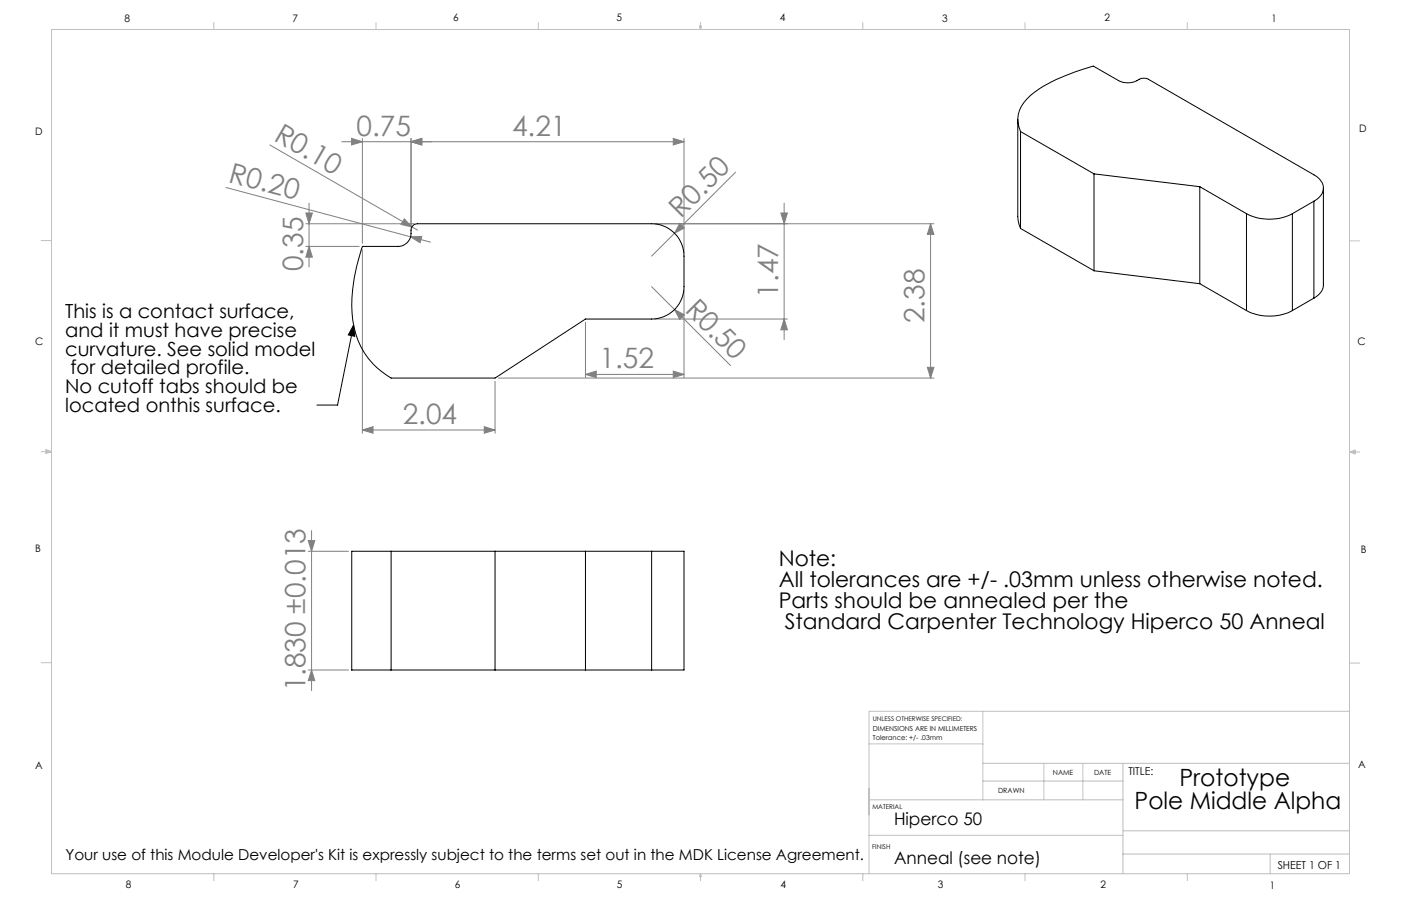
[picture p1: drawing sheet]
<svg xmlns="http://www.w3.org/2000/svg" width="432mm" height="279mm" viewBox="0 0 432 279" stroke-linecap="round" stroke-linejoin="round" font-family="sans-serif">
<path d="M109 100.3l.3 3.4-1.9-.4zM109 100.3l-5 24.6h-6.3" fill="none" stroke="#000" stroke-width=".31"/>
<g fill="none" stroke="#808080" stroke-width=".31">
<path d="M69.6 57.8l56.9 15.2M83.1 44.7l43.9 25.3M105.3 43.7h105.5M108.4 42.7l3.3 1-3.3 1zM111.7 42.7v32.3M126.7 43.7l3.3-1v2zM126.7 42.7v27.3M207.5 42.7l3.3 1-3.3 1zM210.8 42.7v35.3M226.7 53.1l-25.9 25.9M94.3 65.7h2l-1.1 3.3zM94.3 76h16.4"/>
<path d="M94.3 69h33.4M95.2 76l1.1 3.3h-2zM95.2 62.7v19.6M111.7 77v56.6M124.6 67.5l2.4 2.5-3.4-.8zM126.5 73l3.5-.1-.5 2zM126.5 73l6.2 1.7M127 70l1.7 1M201.8 69h86M209.5 68.9l1.4 1.4-3 1.6zM240.7 65.7h2l-1 3.3zM241.7 62.7v42"/>
<path d="M286.8 69l1 3.3h-2zM286.8 69v47.6M180.4 99.4v17.1M200.8 88.4l24.4 24.3M201.8 98.4h40.9M207.9 95.5l3 1.6-1.4 1.4zM210.8 89.4v27.1M241.7 98.4l1 3.3h-2zM152.6 117.6v16M153.6 116.6h134.2M180.4 115.5l3.4-1.1v2.1zM180.4 115.5h30.4"/>
<path d="M207.5 114.4l3.3 1.1-3.3 1zM285.8 113.3h2l-1 3.3zM111.7 132.6l3.3-1v2zM111.7 132.6h40.9M149.3 131.6l3.3 1-3.3 1zM95 166.7h2l-1 3.3zM95 170h12.4M96 163.7v49.3M95 206.6h12.4M96 206.6l1 3.3h-2z"/>
</g>
<g fill="none" stroke="#c0c0c0" stroke-width=".31">
<path d="M15.9 9.1h400v260.4h-400zM65.9 6.9v2.2M115.9 6.9v2.2M165.9 6.9v2.2M215.6 8h.6l-.3 1.1zM215.7 8l.2 1.1M215.9 6.9v2.2M216 8l-.1 1.1M265.9 6.9v2.2M315.9 6.9v2.2M365.9 6.9v2.2M12.7 74.2h3.2"/>
<path d="M415.9 74.3h3.2M12.7 139.3h3.2M14.2 139.1l1.7 .2M14.2 138.7l1.7 .6-1.7 .5zM15.9 139.3l-1.7 .3M415.9 139.4h3.2M415.9 139.4l1.8-.6v1.2zM415.9 139.4l1.8 .3M417.7 139.2l-1.8 .2M12.7 204.4h3.2M302.9 219.4v27.3M415.9 219.4h-148.1v50.1"/>
<path d="M415.9 204.5h3.2M267.8 229.4h35.1M302.9 235.4h113M321.7 235.4v11.3M333.8 235.4v11.3M346.1 235.4v34.1M267.8 246.7h78.3M267.8 243.1v8.2M302.9 240.9h43.2M346.1 256.2h69.8M346.1 257.6l-78.3 .1M65.9 269.5v2.1"/>
<path d="M115.9 269.5v2.1M165.9 269.5v2.1M215.9 269.5l.3 .8h-.6zM215.9 269.5v2.1M265.9 269.5v2.1M315.9 269.5v2.1M345.9 263.4h70M365.9 269.5v2.1M391.5 263.4v6.1"/>
</g>
<path d="M109 100.3l.3 3.4-1.9-.4z" fill="#000"/>
<g fill="#808080">
<path d="M124.6 67.5l2.4 2.5-3.4-.8z"/>
<path d="M126.5 73l3.5-.1-.5 2z"/>
<path d="M209.5 68.9l1.4 1.4-3 1.6z"/>
<path d="M207.9 95.5l3 1.6-1.4 1.4z"/>
<path d="M126.7 43.7l3.3-1v2zM108.4 42.7l3.3 1-3.3 1z"/>
<path d="M126.7 43.7l3.3-1v2zM207.5 42.7l3.3 1-3.3 1zM180.4 115.5l3.4-1.1v2.1zM207.5 114.4l3.3 1.1-3.3 1zM111.7 132.6l3.3-1v2zM149.3 131.6l3.3 1-3.3 1z"/>
<path d="M96 206.6l1 3.3h-2zM95 166.7h2l-1 3.3zM95.2 76l1.1 3.3h-2zM94.3 65.7h2l-1.1 3.3zM285.8 113.3h2l-1 3.3zM286.8 69l1 3.3h-2z"/>
<path d="M240.7 65.7h2l-1 3.3zM241.7 98.4l1 3.3h-2z"/>
</g>
<g fill="none" stroke="#000" stroke-width=".31">
<path d="M313.7 36.8v30.2l.8 3.4M314.5 40.6a9 9 0 0 1 3.1-11.1 51.8 51.8 0 0 1 19.4-9.1l7.8 4.5a6.5 6.5 0 0 0 6.6-.6l1.5-.2 1 .3 51.1 29.5a4.2 4.2 0 0 1 2 6.4l-2 1.8M314.5 40.6l22.7 13M314.5 40.6v29.8M337.2 53.6l32.6 4M337.2 53.6v29.9M369.8 57.6l14.4 8.3M369.8 57.6v29.9M407.9 58v29.9a4.7 4.7 0 0 1-2.9 4M111.7 76h11a4.4 4.4 0 0 0 4-5.4l.9-1.3 1.1-.3h72.1a10 10 0 0 1 10 10v9.4a10 10 0 0 1-10 10h-20.4l-27.8 18.2h-32.1a23.7 23.7 0 0 1-12-20 57.4 57.4 0 0 1 3.2-20.6zM314.5 70.4l22.7 13.1M384.2 65.9a15.6 15.6 0 0 0 14.1 0"/>
<path d="M384.2 65.9v29.9M398.3 65.9v29.9M405 62.1l-6.7 3.8M405 62.1v29.8M337.2 83.5l32.6 4M369.8 87.5l14.4 8.3M384.2 95.8a15.6 15.6 0 0 0 14.1 0M405 91.9l-6.7 3.9M120.5 170h-12.1v36.6h12.1M120.5 170v36.6M120.5 170h80.3M152.6 170v36.6"/>
<path d="M180.4 170v36.6M200.8 170h10v36.6h-10M200.8 170v36.6M120.5 206.6h80.3"/>
</g>
<g font-size="8.7" fill="#808080">
<text x="109.9" y="41.8">0.75</text>
<text x="157.8" y="41.8">4.21</text>
<text x="84.1" y="43.1" transform="rotate(30 84.1 43.1)">R0.10</text>
<text x="70.1" y="56" transform="rotate(15 70.1 56)">R0.20</text>
<text x="209.9" y="67.4" transform="rotate(-45 209.9 67.4)">R0.50</text>
<text x="93.4" y="83.7" transform="rotate(-90 93.4 83.7)">0.35</text>
<text x="210.8" y="95.9" transform="rotate(45 210.8 95.9)">R0.50</text>
<text x="239.8" y="91.8" transform="rotate(-90 239.8 91.8)">1.47</text>
<text x="285" y="99.6" transform="rotate(-90 285 99.6)">2.38</text>
<text x="184.7" y="113.6">1.52</text>
<text x="124.1" y="130.7">2.04</text>
<text x="94.2" y="213.2" transform="rotate(-90 94.2 213.2)">1.830 ±0.013</text>
</g>
<g font-size="7.3">
<text x="363.5" y="242.4">Prototype</text>
<text x="349.7" y="249.5">Pole Middle Alpha</text>
</g>
<g font-size="6.7">
<text x="240" y="174.5">Note:</text>
<text x="240" y="180.9">All tolerances are +/- .03mm unless otherwise noted.</text>
<text x="240" y="187.4">Parts should be annealed per the</text>
<text x="241.8" y="193.9">Standard Carpenter Technology Hiperco 50 Anneal</text>
</g>
<g font-size="6">
<text x="20.1" y="98">This is a contact surface,</text>
<text x="20.1" y="103.8">and it must have precise</text>
<text x="20.1" y="109.6">curvature. See solid model</text>
<text x="21.7" y="115.5">for detailed profile.</text>
<text x="20.1" y="121.3">No cutoff tabs should be</text>
<text x="20.1" y="127.1">located onthis surface.</text>
</g>
<g font-size="5.3">
<text x="275.5" y="254.4">Hiperco 50</text>
<text x="275.5" y="266.4">Anneal (see note)</text>
</g>
<text font-size="4.7" x="20.2" y="265.4">Your use of this Module Developer's Kit is expressly subject to the terms set out in the MDK License Agreement.</text>
<g font-size="3.4">
<text x="347.8" y="239">TITLE:</text>
<text x="393.8" y="267.9">SHEET 1 OF 1</text>
</g>
<g font-size="3.2">
<text x="38.3" y="6.7">8</text>
<text x="90.2" y="6.7">7</text>
<text x="139.7" y="6.5">6</text>
<text x="190" y="6.5">5</text>
<text x="240.4" y="6.5">4</text>
<text x="290.4" y="6.7">3</text>
<text x="340.4" y="6.5">2</text>
<text x="391.9" y="6.7">1</text>
<text x="10.9" y="41.6">D</text>
<text x="418.9" y="40.7">D</text>
<text x="10.9" y="106.3">C</text>
<text x="418.4" y="106.4">C</text>
<text x="10.8" y="170.2">B</text>
<text x="419.4" y="170.6">B</text>
<text x="10.8" y="237.2">A</text>
<text x="418.6" y="236.8">A</text>
<text x="38.8" y="273.8">8</text>
<text x="90.4" y="273.8">7</text>
<text x="140.2" y="273.8">6</text>
<text x="190.1" y="273.9">5</text>
<text x="240.5" y="273.8">4</text>
<text x="289" y="273.9">3</text>
<text x="339.1" y="273.8">2</text>
<text x="391.4" y="274.1">1</text>
</g>
<g font-size="2.2">
<text x="324.5" y="239">NAME</text>
<text x="337.2" y="239">DATE</text>
<text x="307.6" y="244.5">DRAWN</text>
</g>
<g font-size="2.1">
<text x="269" y="225.6">DIMENSIONS ARE IN MILLIMETERS</text>
<text x="269" y="228.2">Tolerance: +/- .03mm</text>
</g>
<g font-size="2">
<text x="269" y="222.2">UNLESS OTHERWISE SPECIFIED:</text>
<text x="268.9" y="249.5">MATERIAL</text>
<text x="268.8" y="261.7">FINISH</text>
</g>
</svg>
